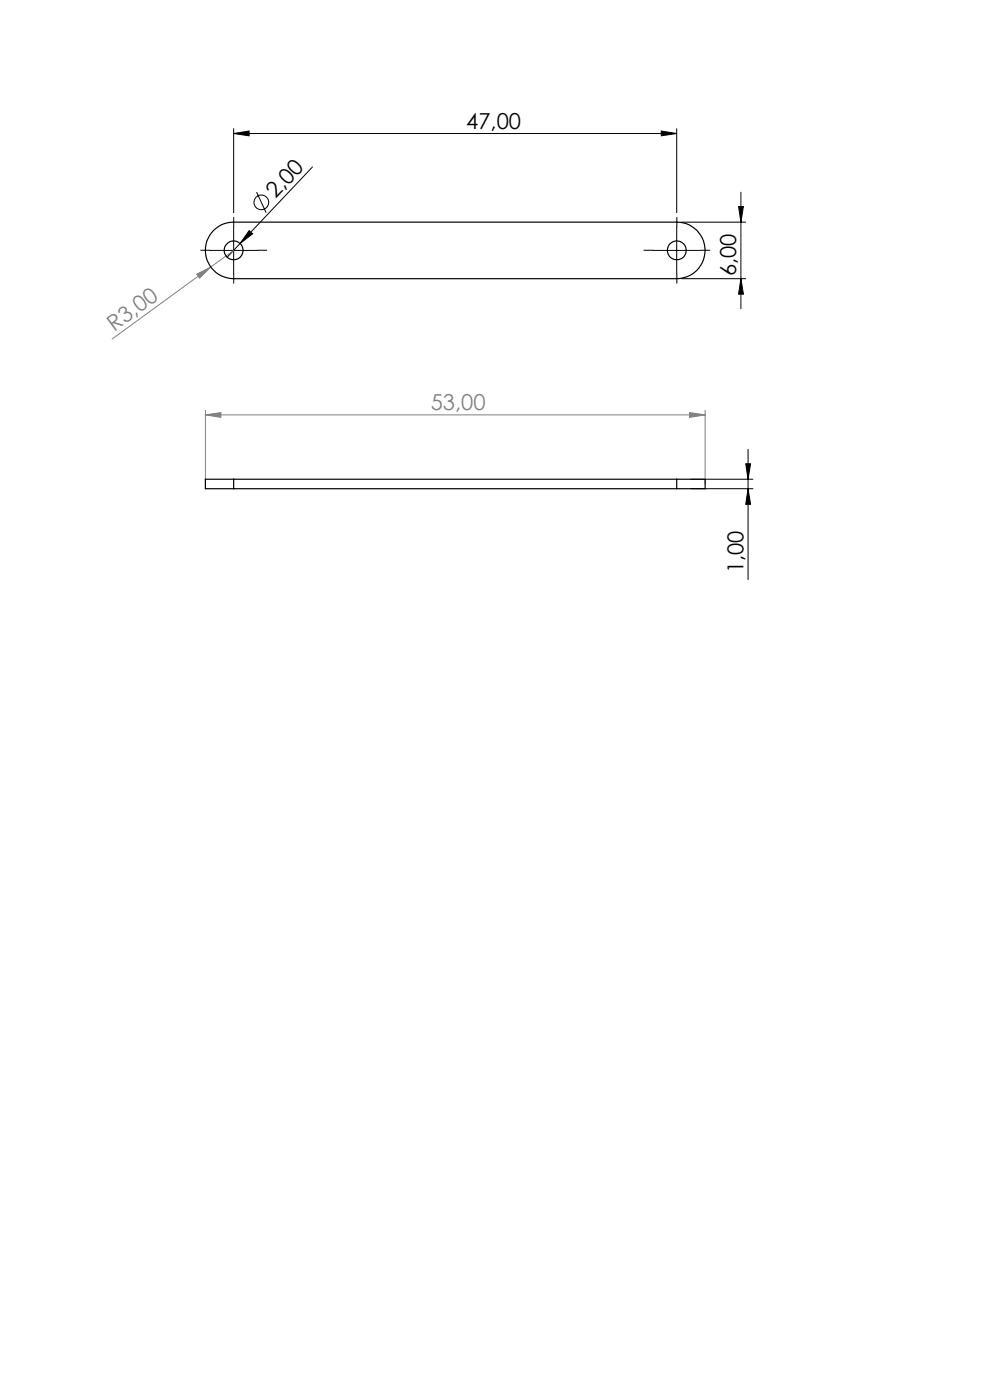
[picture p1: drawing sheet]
<svg xmlns="http://www.w3.org/2000/svg" width="210mm" height="297mm" viewBox="0 0 210 297" stroke-linecap="round" stroke-linejoin="round" font-family="sans-serif">
<g fill="none" stroke="#000" stroke-width=".21">
<path d="M49.6 28.3l3.2-.5v1zM49.6 27.3v17.8M49.6 28.3h93.9M66.3 35.4l-15.4 16.2M140.3 27.8l3.2 .5-3.2 .5zM143.5 27.3v17.8M44.6 53.1h10M49.6 48.1v10M50.9 51.6l-2.7 3M52.8 48.9l.8 .7-2.7 2zM54.4 40.7l2 4.4M138.6 53.1h10"/>
<path d="M143.5 48.1v10M144.6 59.1h13.6M144.6 47.1h13.6M156.7 43.8h1l-.5 3.3zM157.2 40.8v24.7M157.2 59.1l.5 3.3h-1zM158.2 98.4h1l-.5 3.3zM158.7 95.3v27.6M146.5 103.7h13.2M146.5 101.7h13.2M158.7 103.7l.5 3.3h-1z"/>
<circle cx="55.4" cy="42.9" r="1.56"/>
</g>
<path d="M41.7 58.2l3-1.5-2.4 2.3zM44.7 56.7l-20.9 15.2M49.6 53.1l-4.9 3.6M43.6 88l3.2-.5v1zM43.6 87v15.7M43.6 88h106M146.3 87.5l3.3 .5-3.3 .5zM149.6 87v15.7" fill="none" stroke="#808080" stroke-width=".21"/>
<path d="M44.6 53.1h-2M49.6 48.1v-2M49.6 58.1v2M54.6 53.1h2M138.6 53.1h-2M143.6 48.1v-2M143.6 58.1v2M148.6 53.1h2" fill="none" stroke="#000" stroke-width=".21" stroke-dasharray="15.2 1.3 1.3 1.3"/>
<g fill="#000">
<path d="M52.8 48.9l.8 .7-2.7 2z"/>
<path d="M49.6 28.3l3.2-.5v1zM140.3 27.8l3.2 .5-3.2 .5z"/>
<path d="M157.2 59.1l.5 3.3h-1zM156.7 43.8h1l-.5 3.3zM158.7 103.7l.5 3.3h-1zM158.2 98.4h1l-.5 3.3z"/>
</g>
<g fill="#808080">
<path d="M41.7 58.2l3-1.5-2.4 2.3z"/>
<path d="M43.6 88l3.2-.5v1zM146.3 87.5l3.3 .5-3.3 .5z"/>
</g>
<g fill="none" stroke="#000" stroke-width=".25">
<path d="M45.3 48.9l.5-.5a5.8 5.8 0 0 1 3.8-1.3h93.9a6 6 0 0 1 6.1 6 6 6 0 0 1-6.1 6h-93.9a6 6 0 0 1-5.6-3.7 6 6 0 0 1 1.3-6.5zM49.6 101.7h-6v2h6M49.6 101.7v2M49.6 101.7h93.9M49.6 103.7h93.9M143.5 101.7h6.1v2h-6.1M143.5 101.7v2"/>
<circle cx="49.6" cy="53.1" r="2.01"/>
<circle cx="143.6" cy="53.1" r="2"/>
</g>
<g font-size="4.7">
<text x="98.9" y="27.3">47,00</text>
<text x="58.5" y="42.2" transform="rotate(-47 58.5 42.2)">2,00</text>
<text x="156.2" y="58.6" transform="rotate(-90 156.2 58.6)">6,00</text>
<text x="157.7" y="121.6" transform="rotate(-90 157.7 121.6)">1,00</text>
</g>
<g font-size="4.7" fill="#808080">
<text x="24.2" y="70.3" transform="rotate(-36 24.2 70.3)">R3,00</text>
<text x="91.4" y="87">53,00</text>
</g>
</svg>
